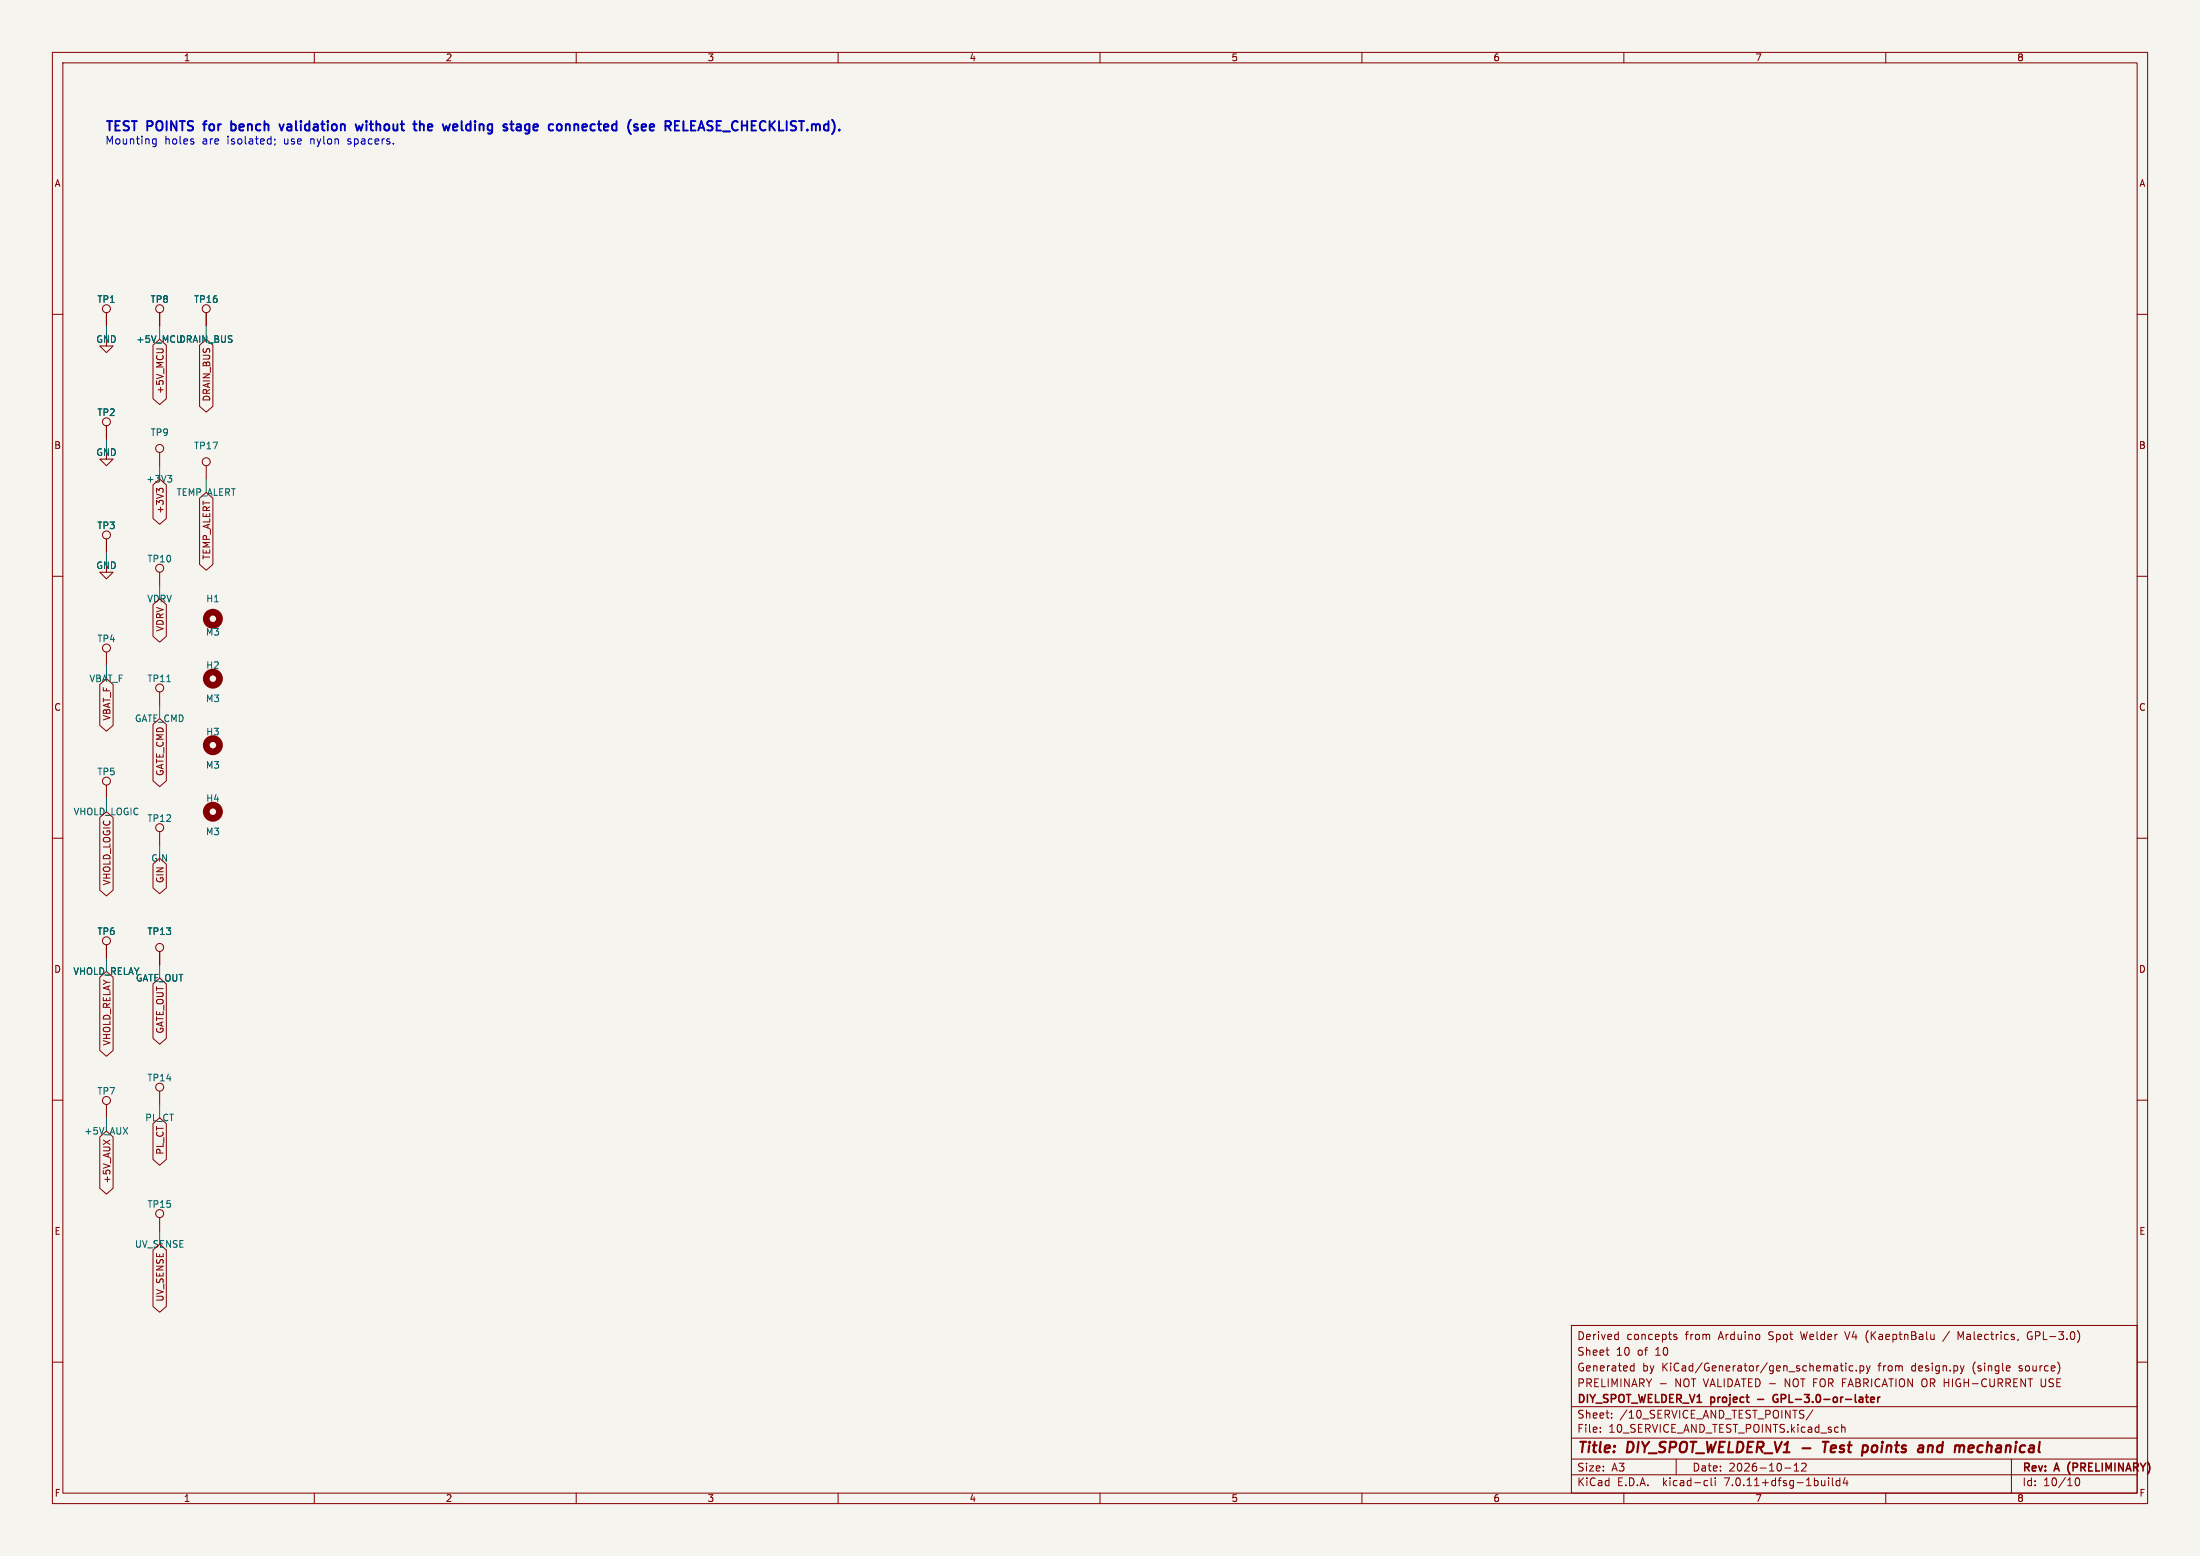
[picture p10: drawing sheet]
<svg xmlns="http://www.w3.org/2000/svg" width="420mm" height="297mm" viewBox="0 0 420 297" stroke-linecap="round" stroke-linejoin="round" font-family="sans-serif">
<path d="M0 0h420v297h-420z" fill="#f5f4ef" stroke="#f5f4ef" stroke-width=".19"/>
<g fill="none" stroke="#840000" stroke-width=".19">
<path d="M10 10h400v277h-400zM12 12h396v273h-396zM60 10v2M110 10v2M160 10v2M210 10v2M260 10v2M310 10v2M360 10v2M10 60h2M20.3 59.7v2.5M30.5 59.7v2.5"/>
<path d="M39.4 59.7v2.5M408 60h2M20.3 64.8v1.2h1.3l-1.3 1.3-1.3-1.3h1.3M29.2 65.9l1.3-1.1 1.3 1.1v10.2l-1.3 1.1-1.3-1.1zM29.9 66.6l1.1 .1M38.1 65.9l1.3-1.1 1.2 1.1v11.7l-1.2 1.1-1.3-1.1zM20.3 86.4v1.2h1.3l-1.3 1.3-1.3-1.3h1.3M20.3 81.3v2.5M29.2 92.6l1.3-1.2 1.3 1.2v6.4l-1.3 1.1-1.3-1.1zM30.4 93.6l-.5-.4v.8M30.4 93.5l.2-.3h.3l.3 .3M30.5 86.4v2.5"/>
<path d="M38.1 95.1l1.3-1.1 1.2 1.1v12.6l-1.2 1.1-1.3-1.1zM39.4 88.9v2.5M10 110h2M20.3 108v1.2h1.3l-1.3 1.3-1.3-1.3h1.3M20.3 102.9v2.5M29.2 115.4l1.3-1.1 1.3 1.1v6.1l-1.3 1.1-1.3-1.1zM30.5 109.2v2.6M408 110h2M19 130.7l1.3-1.2 1.3 1.2v7.8l-1.3 1.1-1.3-1.1zM20.3 124.5v2.5M29.2 138.3l1.3-1.1 1.3 1.1v10.7l-1.3 1.2-1.3-1.2zM30.5 132.1v2.5"/>
<path d="M10 160h2M19 156.1l1.3-1.2 1.3 1.2v13.8l-1.3 1.1-1.3-1.1zM20.3 149.9v2.5M30.5 158.8v2.5M408 160h2M29.2 164.9l1.3-1.1 1.3 1.1v4.6l-1.3 1.1-1.3-1.1zM19 186.5l1.3-1.1 1.3 1.1v14l-1.3 1.1-1.3-1.1zM20.3 180.3v2.6M29.2 187.8l1.3-1.1 1.3 1.1v10.4l-1.3 1.1-1.3-1.1zM30.5 181.6v2.6M10 210h2M19 217l1.3-1.1 1.3 1.1v9.8l-1.3 1.1-1.3-1.1z"/>
<path d="M20.3 210.8v2.6M29.2 214.5l1.3-1.1 1.3 1.1v6.8l-1.3 1.1-1.3-1.1zM30.5 208.3v2.5M408 210h2M29.2 238.6l1.3-1.1 1.3 1.1v10.8l-1.3 1.1-1.3-1.1zM30.5 232.4v2.5M10 260h2M300 253h108v32h-108zM306.6 257.7h.6M307 258.7h.2M308.5 254.7l.4 .1M308.9 254.2v1.5"/>
<path d="M308.9 255.6l-.4 .1M319.5 255l.7 .4-.3 .3-.4-.1M320.1 254.8l-.4-.1-.2 .2M352.2 254.2l.5 1.5M369.2 255.5l-.4 .2M369.2 254.7v1M372.2 254.1l-1.3 1.9M374.3 255.3l-.5-1.1v1.5M385.3 255.6l-.1 .2M387.7 254.2a.75 .75 0 0 0-.7 .7 .75 .75 0 0 0 .7 .8M408 260h2M300 278.5h108"/>
<path d="M300 274.5h108M300 268.5h108M305.5 273.2v.2M305.5 272.5v.1M307.7 270.5v.2M307.7 269.8v.1M311.4 261.6h.5M311.4 260.8h.5M311.9 260.2v1.5M316.9 264.1h1.2M320 278.5v3M342.5 279.7l.4-.4v1.5"/>
<path d="M343.9 279.4l.6-.1 .2 .1 .1 .3-.9 1.1h.9M346.1 269.1l-1.3 1.9M351.3 260.7h.6M351.5 260.2v1.3l.4 .2M351.6 271.9v1.5M351.6 272.5l.2-.1 .4 .1v.9M352.4 260.2v.1M352.4 260.7v1M353.7 260.8l-.4-.1-.3 .3 .2 .6h.5M354.4 261.5v.2M355.1 260.8l.4-.1 .3 .3-.1 .6h-.6M355.1 260.7v1.5"/>
<path d="M356.3 260.7l.4 1M356.7 261.7l-.4 .5M357 260.7l-.3 1M374.9 260.7l-.3 1M384 278.5v6.5M389.7 263.2v1.2l.2 .3h.3M60 285v2M110 285v2M160 285v2M210 285v2M260 285v2M300 281.5h108"/>
<path d="M310 285v2M325.6 282.6l.4 .1M326 283.5l-.4 .1M326.7 282.1v1.3l.2 .2M327.4 282.1v.1M327.4 282.6v1M340.7 280.2h1.2M342.5 280.8h.9M349.1 282.1v.1M349.1 282.6v1M349.8 282.1v1.3l.2 .2M351.2 282.7l-.4-.1-.3 .3 .2 .6h.5"/>
<path d="M351.2 282.1v1.5M352.2 282l-.3 1.1h.9M352.6 282.6v1M360 285v2M396.2 282.4v.6l.1 .4 .2 .2 .3-.1 .1-.2v-.9"/>
<circle cx="20.3" cy="58.9" r=".76"/>
<circle cx="30.5" cy="58.9" r=".76"/>
<circle cx="39.4" cy="58.9" r=".76"/>
<circle cx="20.3" cy="80.5" r=".76"/>
<circle cx="30.5" cy="85.6" r=".76"/>
<circle cx="39.4" cy="88.1" r=".76"/>
<circle cx="20.3" cy="102.1" r=".76"/>
<circle cx="30.5" cy="108.5" r=".76"/>
<circle cx="20.3" cy="123.7" r=".76"/>
<circle cx="30.5" cy="131.3" r=".76"/>
<circle cx="20.3" cy="149.1" r=".76"/>
<circle cx="30.5" cy="158" r=".76"/>
<circle cx="20.3" cy="179.6" r=".76"/>
<circle cx="30.5" cy="180.8" r=".76"/>
<circle cx="20.3" cy="210.1" r=".76"/>
<circle cx="30.5" cy="207.5" r=".76"/>
<circle cx="30.5" cy="231.6" r=".76"/>
</g>
<path d="M348 275.2h1.1M348.5 275.2l-.2 2M368.2 275.9l-.2 1.3M368.7 275.9l-.6 .2M376.5 275.9l-.5 .1-.2 .9 .2 .3 .6-.1M376.8 276.3l-1 .2" fill="none" stroke="#840000" stroke-width=".4"/>
<path d="M339.1 267h.3M339.2 266.2a.75 .75 0 0 0-.7 .7 .75 .75 0 0 0 .6 .8l.2-.1M356.1 266.7h.6M356.3 266.2v1.3l.4 .2M357.1 267.2l.7-.2v-.2l-.5-.1-.2 .2 .1 .7h.6M358.5 266.7v1M358.9 266.7l-.3 .1-.1 .2" fill="none" stroke="#840000" stroke-width=".3"/>
<g fill="none" stroke="#840000" stroke-width="1.3">
<circle cx="40.6" cy="118.1" r="1.27"/>
<circle cx="40.6" cy="129.5" r="1.27"/>
<circle cx="40.6" cy="154.9" r="1.27"/>
<circle cx="40.6" cy="142.2" r="1.27"/>
</g>
<path d="M32 90.7h.8l-.4 .5M32.5 91.2l.3 .3v.3l-.3 .2M31.8 130.1h.8" fill="none" stroke="#006464" stroke-width=".19"/>
<g fill="none" stroke="#0000c2" stroke-width=".36">
<path d="M38.8 23.7h.6M44.2 23.8l.5-.1 .2 .2M44.2 23.1v1.8M44.9 24.7l-.2 .2-.5-.1M53.3 23.7l.5 1.2 .4-1.2M54.9 24.3v.5M67.9 23.7l.3 1.2 .4-.8 .3 .8 .4-1.2M70 23.1v.2M70 23.7v1.2M80.7 23.7l.2 .3v.9M82 23.7l-.3 .3v.7l.3 .2M82.6 24.1l-.9 .2"/>
<path d="M87.3 23.8l.1 .3-.9 .2M88.1 23.1v1.6l.3 .2M98.8 23.7h.4l.2 .3v.9M99.4 24.8l-.6 .1M99.4 24.1l-.6 .1M100.3 25.4l.4 .1M100.6 23.7l-.4 .4v.5l.4 .3M108.5 23.7l.3 .3v.9M109.6 23.7v1.2M109.9 23.7l-.3 .2M124 24.3l.9-.2-.1-.3-.5-.1-.3 .3 .1 .8h.7M131.9 24.9h.9"/>
<path d="M131.9 24h.6M131.9 23.1h.9M133.5 24.4h.8M133.9 23.1l-.6 1.8"/>
</g>
<path d="M29.2 27.4l.2 .1 .4-.1M29.8 26.5v1.2l-.3 .3-.3-.1M29.8 26.6l-.4-.1-.2 .1M37 27.1v.3M52.5 26.6v.1M52.5 27.4l-.1 .3" fill="none" stroke="#0000c2" stroke-width=".19"/>
<g fill="none" stroke="#009600" stroke-width=".19">
<path d="M20.3 62.2v2.6M30.5 62.2v2.6M39.4 62.2v2.6M20.3 83.8v2.6M30.5 88.9v2.5M39.4 91.4v2.6M20.3 105.4v2.6M30.5 111.8v2.5M20.3 127v2.5M30.5 134.6v2.6M20.3 152.4v2.5M30.5 161.3v2.5"/>
<path d="M20.3 182.9v2.5M30.5 184.2v2.5M20.3 213.4v2.5M30.5 210.8v2.6M30.5 234.9v2.6"/>
</g>
<g font-size="2.8" fill="#840000">
<text x="301" y="277.9">Title:</text>
<text x="310.6" y="277.9">DIY_SPOT_WELDER_V1 -</text>
<text x="349.7" y="277.9">Test</text>
<text x="358" y="277.9">points</text>
<text x="369.5" y="277.9">and</text>
<text x="377.2" y="277.9">mechanical</text>
</g>
<g font-size="2.5" fill="#0000c2">
<text x="20" y="25.2">TEST</text>
<text x="28.2" y="25.2">POINTS</text>
<text x="39.8" y="25.2">for</text>
<text x="45.6" y="25.2">bench</text>
<text x="55.7" y="25.2">validation</text>
<text x="71" y="25.2">without</text>
<text x="82.8" y="25.2">the</text>
<text x="89.1" y="25.2">welding</text>
<text x="101.3" y="25.2">stage</text>
<text x="110.7" y="25.2">connected</text>
<text x="126.5" y="25.2">(see</text>
<text x="134.3" y="25.2">RELEASE_CHECKLIST.md).</text>
</g>
<g font-size="2.1" fill="#0000c2">
<text x="20" y="27.7">Mounting</text>
<text x="31.4" y="27.7">holes</text>
<text x="38.7" y="27.7">are</text>
<text x="43.5" y="27.7">isolated;</text>
<text x="54.5" y="27.7">use</text>
<text x="59.6" y="27.7">nylon</text>
<text x="66.9" y="27.7">spacers.</text>
</g>
<g font-size="2.1" fill="#840000">
<text x="301" y="256">Derived</text>
<text x="310.5" y="256">concepts</text>
<text x="321.8" y="256">from</text>
<text x="328.2" y="256">Arduino</text>
<text x="337.9" y="256">Spot</text>
<text x="344.2" y="256">Welder</text>
<text x="352.9" y="256">V4 (KaeptnBalu</text>
<text x="374.8" y="256">Malectrics,</text>
<text x="388.2" y="256">GPL-3.0)</text>
<text x="301" y="262">Generated</text>
<text x="301" y="259">Sheet</text>
<text x="308.5" y="259">10</text>
<text x="312.7" y="259">of</text>
<text x="313.5" y="262">by</text>
<text x="316.2" y="259">10</text>
<text x="317.3" y="262">KiCad/Generator/gen_schematic.py</text>
<text x="358.7" y="262">from</text>
<text x="365.2" y="262">design.py</text>
<text x="377" y="262">(single</text>
<text x="386" y="262">source)</text>
<text x="301" y="268.2">DIY_SPOT_WELDER_V1 project</text>
<text x="301" y="265">PRELIMINARY</text>
<text x="319.8" y="265">NOT VALIDATED -</text>
<text x="336.2" y="268.2">-</text>
<text x="339.8" y="268.2">GPL-3.0-or-later</text>
<text x="341.1" y="265">NOT FOR FABRICATION OR HIGH-CURRENT</text>
<text x="390.8" y="265">USE</text>
<text x="301" y="273.7">File:</text>
<text x="301" y="271">Sheet:</text>
<text x="307.1" y="273.7">10_SERVICE_AND_TEST_POINTS.kicad_sch</text>
<text x="309.2" y="271">/10_SERVICE_AND_TEST_POINTS/</text>
<text x="301" y="281.1">Size:</text>
<text x="307.6" y="281.1">A3</text>
<text x="323" y="281.1">Date:</text>
<text x="330" y="281.1">2026-10-12</text>
<text x="386" y="281.3">Rev:</text>
<text x="392.4" y="281.3">A</text>
<text x="395.4" y="281.3">(PRELIMINARY)</text>
<text x="301" y="283.9">KiCad</text>
<text x="308.7" y="283.9">E.D.A.</text>
<text x="317.6" y="283.9">kicad-cli</text>
<text x="329.5" y="283.9">7.0.11+dfsg-1build4</text>
<text x="386" y="283.9">Id:</text>
<text x="390.1" y="283.9">10/10</text>
</g>
<g font-size="1.8" fill="#840000">
<text x="35" y="11.9">1</text>
<text x="85" y="11.9">2</text>
<text x="135" y="11.9">3</text>
<text x="185" y="11.9">4</text>
<text x="235" y="11.9">5</text>
<text x="285" y="11.9">6</text>
<text x="335" y="11.9">7</text>
<text x="385" y="11.9">8</text>
<text x="10.3" y="35.9">A</text>
<text x="408.3" y="35.9">A</text>
<text x="31.4" y="75.3" transform="rotate(-90 31.4 75.3)">+5V_MCU</text>
<text x="40.3" y="76.7" transform="rotate(-90 40.3 76.7)">DRAIN_BUS</text>
<text x="10.3" y="85.9">B</text>
<text x="408.2" y="85.9">B</text>
<text x="31.4" y="98.2" transform="rotate(-90 31.4 98.2)">+3V3</text>
<text x="40.3" y="106.9" transform="rotate(-90 40.3 106.9)">TEMP_ALERT</text>
<text x="31.4" y="120.6" transform="rotate(-90 31.4 120.6)">VDRV</text>
<text x="10.3" y="135.9">C</text>
<text x="21.3" y="137.6" transform="rotate(-90 21.3 137.6)">VBAT_F</text>
<text x="408.2" y="135.9">C</text>
<text x="31.4" y="148.2" transform="rotate(-90 31.4 148.2)">GATE_CMD</text>
<text x="21.3" y="169.1" transform="rotate(-90 21.3 169.1)">VHOLD_LOGIC</text>
<text x="31.4" y="168.7" transform="rotate(-90 31.4 168.7)">GIN</text>
<text x="10.3" y="185.9">D</text>
<text x="408.2" y="185.9">D</text>
<text x="31.4" y="197.4" transform="rotate(-90 31.4 197.4)">GATE_OUT</text>
<text x="21.3" y="199.7" transform="rotate(-90 21.3 199.7)">VHOLD_RELAY</text>
<text x="31.4" y="220.5" transform="rotate(-90 31.4 220.5)">PL_CT</text>
<text x="21.3" y="226" transform="rotate(-90 21.3 226)">+5V_AUX</text>
<text x="10.3" y="235.9">E</text>
<text x="408.3" y="235.9">E</text>
<text x="31.4" y="248.6" transform="rotate(-90 31.4 248.6)">UV_SENSE</text>
<text x="10.3" y="285.9">F</text>
<text x="35" y="286.9">1</text>
<text x="85" y="286.9">2</text>
<text x="135" y="286.9">3</text>
<text x="185" y="286.9">4</text>
<text x="235" y="286.9">5</text>
<text x="285" y="286.9">6</text>
<text x="335" y="286.9">7</text>
<text x="385" y="286.9">8</text>
<text x="408.3" y="285.9">F</text>
</g>
<g font-size="1.8" fill="#006464">
<text x="18.5" y="58">TP1</text>
<text x="28.7" y="58">TP8</text>
<text x="36.9" y="58">TP16</text>
<text x="18.3" y="65.6">GND</text>
<text x="25.9" y="65.6">+5V_MCUDRAIN_BUS</text>
<text x="18.5" y="79.6">TP2</text>
<text x="28.7" y="83.4">TP9</text>
<text x="18.3" y="87.2">GND</text>
<text x="36.9" y="86">TP17</text>
<text x="27.8" y="92.3">+3V3</text>
<text x="33.6" y="94.8">TEMP_ALERT</text>
<text x="18.5" y="101.2">TP3</text>
<text x="28" y="107.5">TP10</text>
<text x="18.3" y="108.8">GND</text>
<text x="28" y="115.2">VDRV</text>
<text x="39.3" y="115.2">H1</text>
<text x="18.5" y="122.8">TP4</text>
<text x="39.2" y="121.5">M3</text>
<text x="17" y="130.4">VBAT_F</text>
<text x="28" y="130.4">TP11</text>
<text x="39.3" y="127.9">H2</text>
<text x="39.2" y="134.2">M3</text>
<text x="25.7" y="138">GATE_CMD</text>
<text x="39.3" y="140.6">H3</text>
<text x="18.5" y="148.2">TP5</text>
<text x="39.2" y="146.9">M3</text>
<text x="14" y="155.8">VHOLD_LOGIC</text>
<text x="39.3" y="153.3">H4</text>
<text x="28" y="157.1">TP12</text>
<text x="39.2" y="159.6">M3</text>
<text x="28.8" y="164.7">GIN</text>
<text x="18.5" y="178.7">TP6</text>
<text x="28" y="178.7">TP13</text>
<text x="13.9" y="186.3">VHOLD_RELAY</text>
<text x="25.8" y="187.6">GATE_OUT</text>
<text x="18.5" y="209.1">TP7</text>
<text x="28" y="206.6">TP14</text>
<text x="27.6" y="214.2">PL_CT</text>
<text x="16" y="216.8">+5V_AUX</text>
<text x="28" y="230.7">TP15</text>
<text x="25.7" y="238.4">UV_SENSE</text>
</g>
</svg>
